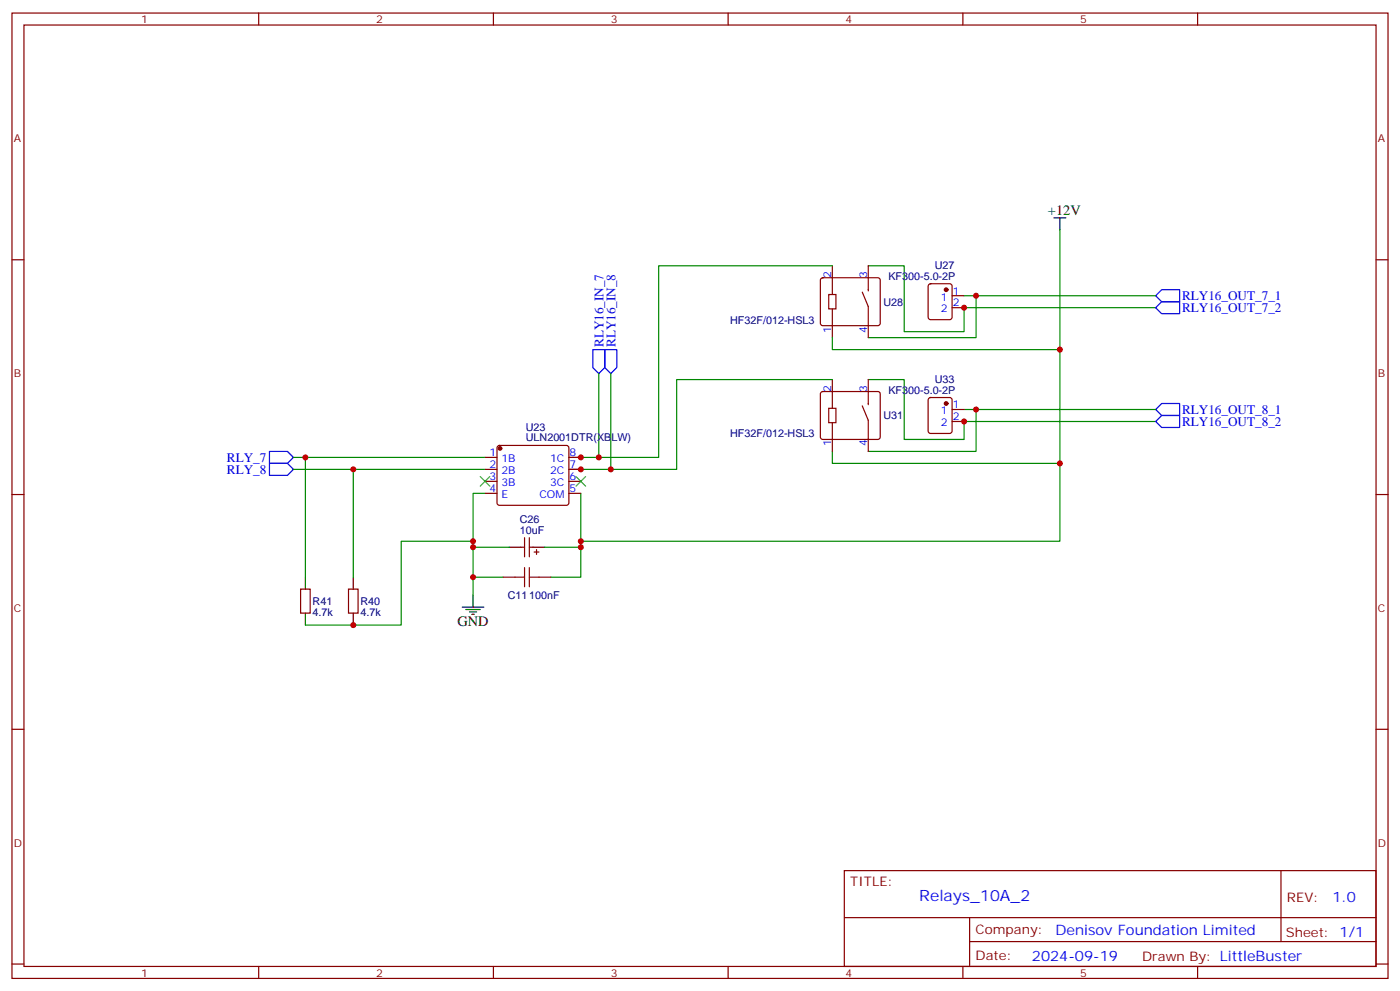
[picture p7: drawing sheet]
<svg xmlns="http://www.w3.org/2000/svg" width="412mm" height="292mm" viewBox="0 0 412 292" stroke-linecap="round" stroke-linejoin="round" font-family="sans-serif">
<g fill="none" stroke="#870000" stroke-width=".35">
<path d="M3.5 3.8h405.4v284.4h-405.4zM7.1 7.4h398.2v277.3h-398.2zM76.2 3.8v3.6M145.3 3.8v3.6M214.5 3.8v3.6M283.6 3.8v3.6M352.8 3.8v3.6M3.5 76.5h3.6M245.2 78.3v8.4M255.8 78.3v7.4M405.3 76.5h3.6M241.9 82l.5-.2h16.2l.5 .2 .2 .5v12.7l-.2 .5-.5 .2h-16.2l-.5-.2-.2-.5v-12.7z"/>
<path d="M244.1 86.7h2.1v4.3h-2.1zM245.2 91v8.4M254 86l1.8 4.3v9.1M273.6 83.8l.5-.2h5.7l.6 .4 .1 9.5-.5 .6-5.9 .1-.6-.5-.1-9.4zM280.5 87.1h3.5M280.5 90.6h3.5M241.9 115.5l.5-.2h16.2l.5 .2 .2 .5v12.7l-.2 .5-.5 .2h-16.2l-.5-.2-.2-.5v-12.7zM245.2 111.8v8.5M254 119.6l1.8 4.2v9.2M255.8 111.8v7.4M273.6 117.3l.5-.2h5.7l.6 .4 .1 9.5-.5 .6-5.9 .1-.6-.5-.1-9.4zM142.9 134.7h3.5"/>
<path d="M142.9 138.3h3.5M146.6 131.4l.5-.2h19.8l.5 .2 .2 .5v16.2l-.3 .5-.4 .2h-19.8l-.5-.2-.2-.5v-16.2zM167.6 134.7h3.5M167.6 138.3h3.5M244.1 120.3h2.1v4.2h-2.1zM245.2 124.5v8.5M280.5 120.6h3.5M280.5 124.1h3.5M3.5 145.7h3.6M142.9 141.8h3.5M142.9 145.3h3.5M154.5 158.4v5.6"/>
<path d="M155.9 158.4v5.6M167.6 141.8h3.5M167.6 145.3h3.5M405.3 145.7h3.6M88.5 173.5h2.9v7.1h-2.9zM102.7 173.5h2.8v7.1h-2.8zM148.2 170h3.5M153.5 161.2h1M155.9 161.2h1.1M157.3 162.6h1.4M158 161.9v1.4M158.7 170h3.6"/>
<path d="M3.5 214.8h3.6M405.3 214.8h3.6M248.7 256.4h156.6v28.3h-156.6zM377.3 256.5v20.8M248.7 270.3h156.5M285.6 277.3h119.6M285.6 270.3v14.1M3.5 284h3.6M76.2 284.7v3.5M145.3 284.7v3.5M214.5 284.7v3.5M283.6 284.7v3.5"/>
<path d="M352.8 284.7v3.5M405.3 284h3.6"/>
</g>
<g fill="none" stroke="#008700" stroke-width=".35">
<path d="M245.2 78.3h-51.2v56.4h-26.4M255.8 78.3h10.5v19.4h17.7v-7.1h56.4M312.2 67.7v68.8h-67v-3.5M245.2 99.4v3.6h67M284 87.1h3.5v12.3h-31.7M287.5 87.1h52.9M176.4 110v24.7M179.9 110v28.3M245.2 111.8h-45.9v26.5h-31.7M255.8 111.8h10.5v17.6h17.7v-5.3h56.4M86.4 134.7h56.5M86.4 138.3h56.5"/>
<path d="M90 134.7v35.3M104.1 138.3v31.7M284 120.6h3.5v12.4h-31.7M287.5 120.6h52.9M312.2 136.5v22.9h-141.1M139.3 159.4h-21.1v24.7h-28.2M142.9 145.3h-3.6v30M171.1 145.3v24.7h-8.8M139.3 170h8.9M139.3 161.2h10.6M160.5 161.2h10.6"/>
</g>
<path d="M151.7 170h2.8M154.5 167.2v5.6M155.9 170h2.8M155.9 167.2v5.6" fill="none" stroke="#a10000" stroke-width=".35"/>
<g fill="none" stroke="#000" stroke-width=".35">
<path d="M310.4 64.2h3.6M312.2 64.2v3.5M90 170v3.5M104.1 170v3.5M136.2 178.8h6.3M137.2 179.5h4.3M139.3 175.3v3.5M149.9 161.2h3.6M157 161.2h3.5M90 180.6v3.5M104.1 180.6v3.5M138.3 180.2h2.1"/>
<path d="M139 180.9h.7"/>
</g>
<g fill="#870000" stroke="#870000" stroke-width=".35">
<circle cx="278.7" cy="85.3" r=".53"/>
<circle cx="278.7" cy="118.9" r=".53"/>
<circle cx="147.3" cy="132.1" r=".53"/>
</g>
<path d="M340.4 90.6l1.8-1.7h5.3v3.5h-5.3zM340.4 87.1l1.8-1.8h5.3v3.6h-5.3zM174.6 103h3.6v5.3l-1.8 1.7-1.8-1.7zM178.2 103h3.5v5.3l-1.8 1.7-1.7-1.7zM79.4 136.5h5.3l1.7 1.8-1.7 1.7h-5.3zM79.4 133h5.3l1.7 1.7-1.7 1.8h-5.3zM340.4 120.6l1.8-1.7h5.3v3.5h-5.3zM342.2 122.4h5.3v3.5h-5.3l-1.8-1.8z" fill="none" stroke="#00f" stroke-width=".35"/>
<path d="M141.5 140.4l2.8 2.8M144.3 140.4l-2.8 2.8M169.7 140.4l2.8 2.8M172.5 140.4l-2.8 2.8" fill="none" stroke="#3c3" stroke-width=".35"/>
<g fill="#c00">
<circle cx="139.3" cy="170" r=".88"/>
<circle cx="139.3" cy="161.2" r=".88"/>
<circle cx="139.3" cy="159.4" r=".88"/>
<circle cx="312.2" cy="103" r=".88"/>
<circle cx="90" cy="134.7" r=".88"/>
<circle cx="104.1" cy="138.3" r=".88"/>
<circle cx="312.2" cy="136.5" r=".88"/>
<circle cx="171.1" cy="161.2" r=".88"/>
<circle cx="176.4" cy="134.7" r=".88"/>
<circle cx="179.9" cy="138.3" r=".88"/>
<circle cx="287.5" cy="87.1" r=".88"/>
<circle cx="284" cy="90.6" r=".88"/>
<circle cx="287.5" cy="120.6" r=".88"/>
<circle cx="284" cy="124.1" r=".88"/>
<circle cx="104.1" cy="184.1" r=".88"/>
<circle cx="171.1" cy="134.7" r=".88"/>
<circle cx="171.1" cy="138.3" r=".88"/>
<circle cx="171.1" cy="159.4" r=".88"/>
</g>
<text font-size="4.6" fill="#00f" x="270.8" y="265.5">Relays_10A_2</text>
<g font-size="4.2">
<text x="308.7" y="63.5">+12V</text>
<text x="134.8" y="184.5">GND</text>
</g>
<g font-size="4.2" fill="#00f">
<text x="392.5" y="265.7">1.0</text>
<text x="310.9" y="275.3">Denisov Foundation Limited</text>
<text x="304" y="283.1">2024-09-19</text>
</g>
<g font-size="3.9" fill="#00f">
<text x="348.2" y="88.4">RLY16_OUT_7_1</text>
<text x="348.2" y="91.9">RLY16_OUT_7_2</text>
<text x="177.8" y="102.3" transform="rotate(-90 177.8 102.3)">RLY16_IN_7</text>
<text x="181.3" y="102.3" transform="rotate(-90 181.3 102.3)">RLY16_IN_8</text>
<text x="348.2" y="125.5">RLY16_OUT_8_2</text>
<text x="348.2" y="121.9">RLY16_OUT_8_1</text>
<text x="66.9" y="136">RLY_7</text>
<text x="66.9" y="139.5">RLY_8</text>
</g>
<g font-size="3.9" fill="#800">
<text x="250.5" y="261">TITLE:</text>
<text x="379.1" y="265.7">REV:</text>
<text x="287.4" y="275.2">Company:</text>
<text x="378.7" y="275.8">Sheet: 1/1</text>
<text x="287.4" y="282.9">Date:</text>
<text x="336.4" y="283">Draw</text>
<text x="346.6" y="283">n By: LittleBuster</text>
</g>
<g font-size="3.2" fill="#800">
<text x="41.6" y="6.8">1</text>
<text x="110.8" y="6.8">2</text>
<text x="179.9" y="6.8">3</text>
<text x="249.1" y="6.8">4</text>
<text x="318.2" y="6.8">5</text>
<text x="4.1" y="41.9">A</text>
<text x="405.9" y="41.9">A</text>
<text x="4.1" y="111.1">B</text>
<text x="405.9" y="111.1">B</text>
<text x="4.1" y="180.2">C</text>
<text x="405.9" y="180.2">C</text>
<text x="4.1" y="249.4">D</text>
<text x="405.9" y="249.4">D</text>
<text x="41.6" y="287.7">1</text>
<text x="110.8" y="287.7">2</text>
<text x="179.9" y="287.7">3</text>
<text x="249.1" y="287.7">4</text>
<text x="318.2" y="287.7">5</text>
</g>
<g font-size="3.2" fill="#00f">
<text x="244.8" y="81.8" transform="rotate(-90 244.8 81.8)">2</text>
<text x="255.4" y="81.8" transform="rotate(-90 255.4 81.8)">3</text>
<text x="277.1" y="88.5">1</text>
<text x="280.6" y="86.7">1</text>
<text x="277.1" y="92">2</text>
<text x="280.6" y="90.3">2</text>
<text x="244.8" y="97.9" transform="rotate(-90 244.8 97.9)">1</text>
<text x="255.4" y="97.9" transform="rotate(-90 255.4 97.9)">4</text>
<text x="244.8" y="115.3" transform="rotate(-90 244.8 115.3)">2</text>
<text x="255.4" y="115.3" transform="rotate(-90 255.4 115.3)">3</text>
<text x="277.1" y="122">1</text>
<text x="277.1" y="125.6">2</text>
<text x="280.6" y="120.3">1</text>
<text x="280.6" y="123.8">2</text>
<text x="244.8" y="131.4" transform="rotate(-90 244.8 131.4)">1</text>
<text x="255.4" y="131.4" transform="rotate(-90 255.4 131.4)">4</text>
<text x="144.2" y="137.9">2</text>
<text x="144.2" y="134.4">1</text>
<text x="147.7" y="136.1">1B</text>
<text x="162" y="136.1">1C</text>
<text x="167.7" y="134.4">8</text>
<text x="167.7" y="137.9">7</text>
<text x="144.2" y="141.4">3</text>
<text x="147.7" y="143.2">3B</text>
<text x="147.7" y="139.7">2B</text>
<text x="162" y="139.7">2C</text>
<text x="162" y="143.2">3C</text>
<text x="167.7" y="141.4">6</text>
<text x="144.2" y="145">4</text>
<text x="147.7" y="146.7">E</text>
<text x="158.9" y="146.7">COM</text>
<text x="167.7" y="145">5</text>
</g>
<g font-size="3.2" fill="#000080">
<text x="261.7" y="82.4">KF300-5.0-2P</text>
<text x="275.4" y="79.2">U27</text>
<text x="260.2" y="90">U28</text>
<text x="215.1" y="95.3">HF32F/012-HSL3</text>
<text x="275.4" y="112.7">U33</text>
<text x="261.7" y="115.9">KF300-5.0-2P</text>
<text x="260.2" y="123.5">U31</text>
<text x="154.9" y="130">ULN2001DTR(XBLW)</text>
<text x="154.9" y="126.8">U23</text>
<text x="215.1" y="128.8">HF32F/012-HSL3</text>
<text x="153.1" y="154.1">C26</text>
<text x="153.1" y="157.3">10uF</text>
<text x="92.1" y="178.2">R41</text>
<text x="106.2" y="178.2">R40</text>
<text x="149.6" y="176.4">C11100nF</text>
<text x="92.1" y="181.4">4.7k</text>
<text x="106.2" y="181.4">4.7k</text>
</g>
</svg>
